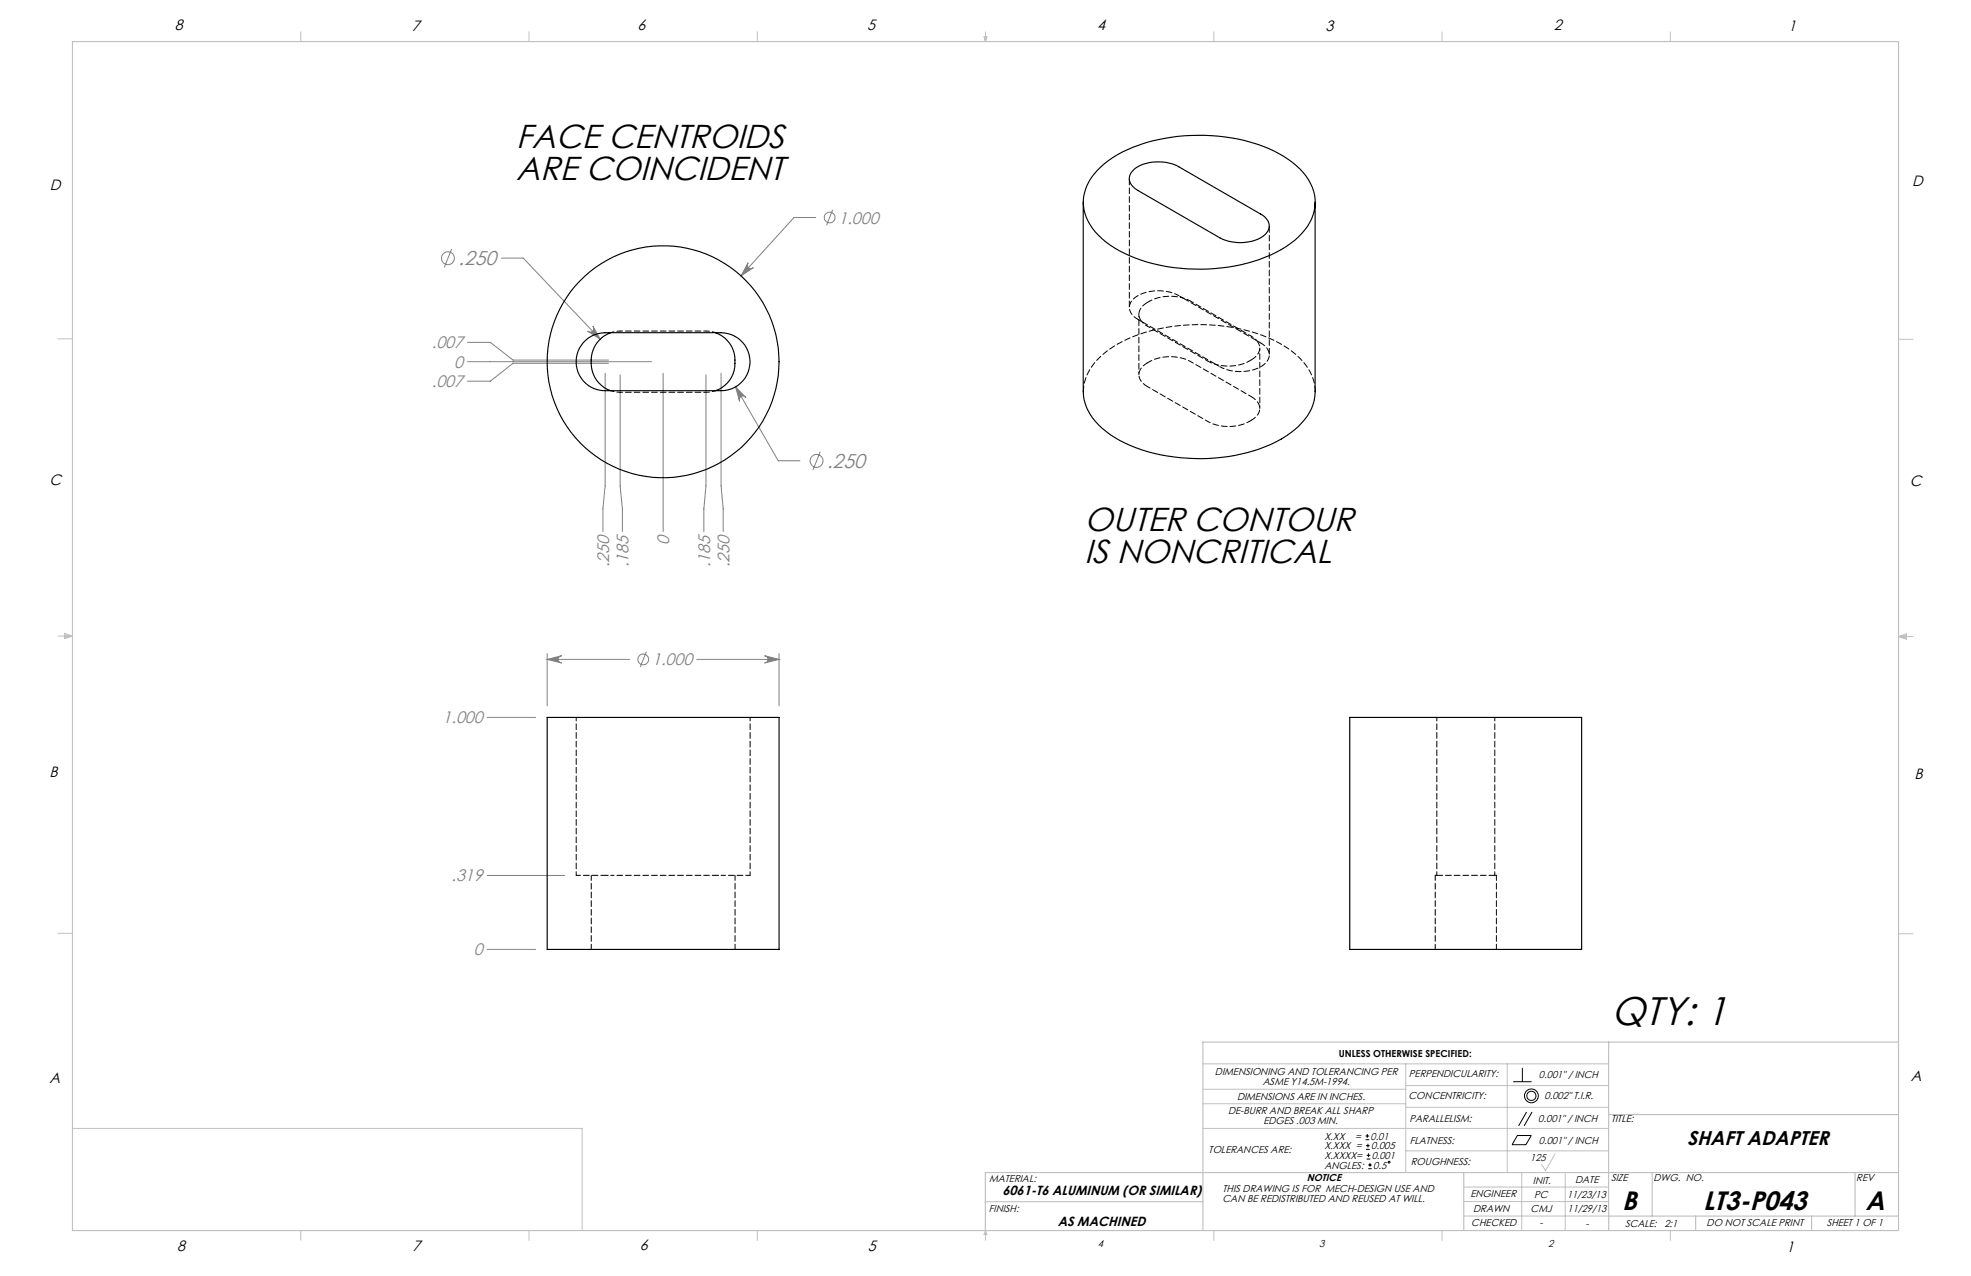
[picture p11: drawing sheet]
<svg xmlns="http://www.w3.org/2000/svg" width="432mm" height="279mm" viewBox="0 0 432 279" stroke-linecap="round" stroke-linejoin="round" font-family="sans-serif">
<g fill="none" stroke="#808080" stroke-width=".22">
<path d="M99 54.5l-1.7 4.1M109.9 56.5h4.7l16.9 17.8M163.9 57.5a.79 .79 0 0 0 .1 1.1 .79 .79 0 0 0 1.1 0l-2.8 1.8zM178.7 47.6h-4.7l-11.7 12.8M182.4 45.9l-1.3 3.4M102.4 79.2h40.3M102.4 75h5l5 3.8h20.9M128.7 72.5a.8 .8 0 0 0 1.1 0 .8 .8 0 0 0 .1-1.1l1.6 2.9zM133.3 79.6h-20.9l-5 3.9h-5M132.6 81.7v24.7l-.5 5v5M135.9 82.1v24.3l.4 5v5M145.3 81.7v34.7"/>
<path d="M154.7 82.1v24.3l-.5 5v5M158 81.7v24.7l.4 5v5M161.1 84.7l2.3 2.4a.8 .8 0 0 0-1.1-.3 .8 .8 0 0 0-.3 1.1zM161.1 84.7l9.4 16.2h4.8M179.7 98.9l-1.6 4M106.7 157.1h10.6M119.9 144.4l3.1-.8a.79 .79 0 0 0-.7 .8 .79 .79 0 0 0 .7 .8zM119.9 143.1v11.5M119.9 144.4h18M141.6 142.7l-1.3 3.3M152.6 144.4h18.1M167.5 143.6l3.2 .8-3.2 .8a.79 .79 0 0 0 .8-.8 .79 .79 0 0 0-.8-.8z"/>
<path d="M170.7 143.1v11.5M106.7 191.7h17M106.7 207.9h10.6"/>
<circle cx="98.1" cy="56.5" r="1.42"/>
<circle cx="181.8" cy="47.6" r="1.18"/>
<circle cx="178.9" cy="100.9" r="1.42"/>
<circle cx="140.9" cy="144.4" r="1.18"/>
</g>
<g fill="none" stroke="#000" stroke-width=".22">
<path d="M331.5 236.9h4M333.5 233.8v3.1M299.2 249.6h.8M299.2 248.7h.8M299.3 251.7h.8M299.3 250.9h.8M299.4 253.8h.8M299.4 253h.8M299.5 248.3v.8M299.7 250.4v.8M299.8 255.9h.7M299.8 255.1h.7"/>
<path d="M299.8 252.6v.8M300.1 254.7v.8M332.4 248.6h3.1l-1.2 2h-3zM334.4 243.5l-1.7 3M335.6 243.5l-1.7 3"/>
<circle cx="335.5" cy="240" r="1.51"/>
<circle cx="335.5" cy="240" r="1.01"/>
<circle cx="304.3" cy="254.5" r=".21"/>
</g>
<g fill="none" stroke="#c0c0c0" stroke-width=".22">
<path d="M65.9 6.9v2.2M115.9 6.9v2.2M165.9 6.9v2.2M215.6 8h.6l-.3 1.1zM215.7 8l.2 1.1M215.9 6.9v2.2M216 8l-.1 1.1M265.9 6.9v2.2M315.9 6.9v2.2M365.9 6.9v2.2M12.7 74.2h3.2M415.9 74.3h3.2"/>
<path d="M12.7 139.3h3.2M14.2 139.1l1.7 .2M14.2 138.7l1.7 .6-1.7 .5zM15.9 139.3l-1.7 .3M415.9 139.4h3.2M415.9 139.4l1.8-.6v1.2zM415.9 139.4l1.8 .3M417.7 139.2l-1.8 .2M12.7 204.4h3.2M415.9 204.5h3.2M263.5 232.9h88.9M263.5 238.5h44.5"/>
<path d="M308 237.7h44.4M308 232.9v23.9M330.2 232.9v23.9M15.9 247.1h111.6v22.4M263.5 247.1h88.9M263.5 241.7h44.5M308 252h44.4M308 242.5h44.4M320.7 259.9h31.7M333.4 256.8v12.7M340.7 252.7l-2.1 3.6-.9-1.3M342.9 256.8v12.7"/>
<path d="M65.9 269.5v2.1M115.9 269.5v2.1M165.9 269.5v2.1M215.9 269.5v2.1M215.9 269.5l.3 .8h-.6zM265.9 269.5v2.1M315.9 269.5v2.1M320.7 263.1h31.7M320.7 266.3h31.7M365.9 269.5v2.1"/>
</g>
<path d="M15.9 9.1h400v260.4h-400zM352.4 228.2v41.3M415.9 228.2h-152.4v41.3M320.7 256.8v12.7M352.4 244.1h63.5M361.9 256.8v9.5M406.4 256.8v9.5M415.9 256.8h-200v12.7M215.9 263.1h47.6M352.4 266.3h63.5M371.5 266.3v3.2M396.9 266.3v3.2" fill="none" stroke="#c0c0c0" stroke-width=".25"/>
<g fill="#808080">
<path d="M119.9 144.4l3.1-.8a.79 .79 0 0 0-.7 .8 .79 .79 0 0 0 .7 .8zM167.5 143.6l3.2 .8-3.2 .8a.79 .79 0 0 0 .8-.8 .79 .79 0 0 0-.8-.8zM163.9 57.5l-1.6 2.9 2.8-1.8a.79 .79 0 0 1-1.1 0 .79 .79 0 0 1-.1-1.1z"/>
<path d="M128.7 72.5l2.8 1.8-1.6-2.9a.8 .8 0 0 1-.1 1.1 .8 .8 0 0 1-1.1 0zM161.1 84.7l.9 3.2a.8 .8 0 0 1 .3-1.1 .8 .8 0 0 1 1.1 .3z"/>
</g>
<g fill="none" stroke="#000" stroke-width=".25">
<path d="M240.3 37.4a25.1 25.1 0 0 1 13.2-6.8 40.1 40.1 0 0 1 26.6 3 14.7 14.7 0 0 1 7.7 8.3 9.9 9.9 0 0 1-3.4 10 30.7 30.7 0 0 1-18.3 6.9 37.1 37.1 0 0 1-22.9-5.1 11.9 11.9 0 0 1-5.9-9.6 10.4 10.4 0 0 1 3-6.7zM248.3 37.2a9.3 9.3 0 0 1 9.9-.7l18 10.4a2.64 2.64 0 0 1 .9 4.5 9.5 9.5 0 0 1-9.9 .7l-17.9-10.4a2.79 2.79 0 0 1-1.6-3.7zM237.3 44.3v41.5a12 12 0 0 0 5.9 9.4 37.4 37.4 0 0 0 24.4 5 30.1 30.1 0 0 0 16.8-6.8 10.3 10.3 0 0 0 3.7-7.6v-41.5M127.8 75a6.4 6.4 0 0 1 4.8-2.2h25.4a6.4 6.4 0 0 1 6.3 6.4 6.4 6.4 0 0 1-6.3 6.3h-25.4a6.3 6.3 0 0 1-5.8-3.7 6.3 6.3 0 0 1 1-6.8zM133.8 72.8a6.9 6.9 0 0 0-4.3 6.4 6.9 6.9 0 0 0 4.3 6.3M156.7 72.8a6.6 6.6 0 0 1 4.3 7.6 6.3 6.3 0 0 1-4.3 5.1M119.9 157.1h50.8v50.8h-50.8zM295.7 157.1h50.8v50.8h-50.8z"/>
<circle cx="145.3" cy="79.2" r="25.4"/>
</g>
<path d="M135.9 72.5h18.8M251.4 71.4l-1.3-1M274.1 73.6l1.3 1M154.7 85.9h-18.8M154.7 191.7h-18.8" fill="none" stroke="#000" stroke-width=".22" stroke-dasharray="1.3 .6" stroke-dashoffset=".8"/>
<path d="M251.4 84.6a2.65 2.65 0 0 1-1-4.4l1-.7M274.1 86.8a2.65 2.65 0 0 1 1 4.5l-1 .7M129.5 191.7v16.2M161 191.7v16.2M314.4 191.7v16.2M327.8 191.7v16.2" fill="none" stroke="#000" stroke-width=".22" stroke-dasharray="1.3 .6" stroke-dashoffset=".2"/>
<g fill="none" stroke="#000" stroke-width=".22" stroke-dasharray="1.3 .6" stroke-dashoffset=".5">
<path d="M133.8 72.8l2.1-.3M154.7 72.5l2.1 .3M249.3 69.9l.8 .5M259.1 65.2l-.8-.5M266.4 79.8l.8 .5M276.2 75.1l-.8-.5M135.9 85.9l-2.1-.4M156.8 85.5l-2.1 .4M126.2 157.1v34.6M135.9 191.7h-2.1M156.8 191.7h-2.1M164.3 191.7v-34.6"/>
<path d="M314.8 191.7v-34.6M327.5 191.7v-34.6"/>
</g>
<path d="M260.8 65.9l13.3 7.7M260.8 79.2l13.3 7.6M264.7 79.1l-13.3-7.7M264.7 92.3l-13.3-7.7M132.6 191.7h1.2M156.8 191.7h1.2" fill="none" stroke="#000" stroke-width=".22" stroke-dasharray="1.3 .6" stroke-dashoffset=".6"/>
<path d="M258.3 64.7a9.5 9.5 0 0 0-10 .7 2.51 2.51 0 0 0 .5 4.2l.5 .3M267.2 80.3a9.5 9.5 0 0 0 10-.7 2.51 2.51 0 0 0-.5-4.2l-.5-.3M126.2 191.7h6.4M158 191.7h6.3" fill="none" stroke="#000" stroke-width=".22" stroke-dasharray="1.3 .6" stroke-dashoffset=".3"/>
<path d="M250.1 70.4a2.48 2.48 0 0 1 .7-3.8l.6-.4M251.4 66.2l.5-.3M251.4 79.5l.5-.3M274.1 78.8l-.5 .3M275.4 74.6a2.48 2.48 0 0 1-.8 3.9l-.5 .3M237.3 85.7a11.5 11.5 0 0 1 5.5-9 35.7 35.7 0 0 1 22.6-5.5 32.7 32.7 0 0 1 17.8 5.8 11.4 11.4 0 0 1 4.9 8.7M274.1 92l-.5 .3M314.8 191.7h12.7M314.8 191.7h-.4M327.8 191.7h-.3" fill="none" stroke="#000" stroke-width=".22" stroke-dasharray="1.3 .6"/>
<path d="M247.4 39.1v28.2M250.1 70.4l16.3 9.4M275.4 74.6l-16.3-9.4M278.1 77.7v-28.3" fill="none" stroke="#000" stroke-width=".22" stroke-dasharray="1.3 .6" stroke-dashoffset="-.2"/>
<path d="M249.5 68.8v13.3M251.9 65.9a10 10 0 0 1 7.2-.7M251.9 79.2a9.9 9.9 0 0 1 8.9 0M273.6 79.1a10 10 0 0 1-7.2 .7M273.6 92.3a9.9 9.9 0 0 1-8.9 0M276 89.4v-13.2" fill="none" stroke="#000" stroke-width=".22" stroke-dasharray="1.3 .6" stroke-dashoffset=".7"/>
<path d="M259.1 65.2l1.7 .7M266.4 79.8l-1.7-.7" fill="none" stroke="#000" stroke-width=".22" stroke-dasharray="1.3 .6" stroke-dashoffset=".9"/>
<text font-size="8.8" x="352.9" y="224.5">QTY: 1</text>
<g font-size="7.3">
<text x="113.1" y="32.5">FACE CENTROIDS</text>
<text x="113.1" y="39.5">ARE COINCIDENT</text>
<text x="237.6" y="116.3">OUTER CONTOUR</text>
<text x="237.6" y="123.3">IS NONCRITICAL</text>
</g>
<g font-size="5.8">
<text x="355.4" y="264.9">B</text>
<text x="373.1" y="264.9">LT3-P043</text>
<text x="408.7" y="265">A</text>
</g>
<g font-size="4.4" fill="#808080">
<text x="100.5" y="58.1">.250</text>
<text x="181.2" y="102.5">.250</text>
</g>
<text font-size="4.4" x="369.6" y="250.7">SHAFT ADAPTER</text>
<g font-size="3.7" fill="#808080">
<text x="183.7" y="48.9">1.000</text>
<text x="94.6" y="76.3">.007</text>
<text x="99.5" y="80.5">0</text>
<text x="94.6" y="84.8">.007</text>
<text x="146.6" y="119.3" transform="rotate(-90 146.6 119.3)">0</text>
<text x="133.4" y="124.2" transform="rotate(-90 133.4 124.2)">.250</text>
<text x="137.7" y="124.2" transform="rotate(-90 137.7 124.2)">.185</text>
<text x="155.5" y="124.2" transform="rotate(-90 155.5 124.2)">.185</text>
<text x="159.8" y="124.2" transform="rotate(-90 159.8 124.2)">.250</text>
<text x="142.9" y="145.7">1.000</text>
<text x="97" y="158.4">1.000</text>
<text x="98.9" y="193">.319</text>
<text x="103.8" y="209.2">0</text>
</g>
<g font-size="3.3">
<text x="38.3" y="6.7">8</text>
<text x="90.2" y="6.7">7</text>
<text x="139.7" y="6.5">6</text>
<text x="190" y="6.5">5</text>
<text x="240.4" y="6.6">4</text>
<text x="290.4" y="6.7">3</text>
<text x="340.4" y="6.5">2</text>
<text x="391.9" y="6.7">1</text>
<text x="10.9" y="41.6">D</text>
<text x="418.9" y="40.7">D</text>
<text x="10.9" y="106.3">C</text>
<text x="418.4" y="106.4">C</text>
<text x="10.8" y="170.2">B</text>
<text x="419.4" y="170.6">B</text>
<text x="10.8" y="237.2">A</text>
<text x="418.6" y="236.8">A</text>
<text x="38.8" y="273.8">8</text>
<text x="90.4" y="273.8">7</text>
<text x="140.2" y="273.8">6</text>
<text x="190.1" y="273.9">5</text>
<text x="391.4" y="274.1">1</text>
</g>
<g font-size="2.9">
<text x="219.6" y="261.6">6061-T6 ALUMINUM (OR SIMILAR)</text>
<text x="231.7" y="268.4">AS MACHINED</text>
</g>
<g font-size="2.2">
<text x="266.2" y="235.4">DIMENSIONING AND TOLERANCING PER</text>
<text x="276.6" y="237.5">ASME Y14.5M-1994.</text>
<text x="308.7" y="235.9">PERPENDICULARITY:</text>
<text x="337.2" y="236.1">0.001&quot; / INCH</text>
<text x="269" y="244">DE-BURR AND BREAK ALL SHARP</text>
<text x="271" y="240.8">DIMENSIONS ARE IN INCHES.</text>
<text x="308.6" y="240.7">CONCENTRICITY:</text>
<text x="308.8" y="245.6">PARALLELISM:</text>
<text x="337" y="245.8">0.001&quot; / INCH</text>
<text x="338.4" y="240.7">0.002&quot; T.I.R.</text>
<text x="352.9" y="245.8">TITLE:</text>
<text x="276.8" y="246.1">EDGES .003 MIN.</text>
<text x="290.2" y="249.5">X.XX</text>
<text x="290.2" y="251.6">X.XXX =</text>
<text x="296.9" y="249.5">=</text>
<text x="300.3" y="249.5">0.01</text>
<text x="300.4" y="251.6">0.005</text>
<text x="308.9" y="250.4">FLATNESS:</text>
<text x="337.1" y="250.4">0.001&quot; / INCH</text>
<text x="264.8" y="252.5">TOLERANCES ARE:</text>
<text x="290.2" y="255.9">ANGLES:</text>
<text x="290.2" y="253.7">X.XXXX=</text>
<text x="300.5" y="253.7">0.001</text>
<text x="300.8" y="255.9">0.5</text>
<text x="309.1" y="255">ROUGHNESS:</text>
<text x="335.2" y="254.3">125</text>
<text x="216.7" y="258.9">MATERIAL:</text>
<text x="267.8" y="261">THIS DRAWING IS FOR MECH-DESIGN USE AND</text>
<text x="267.8" y="263.1">CAN BE REDISTRIBUTED AND REUSED AT WILL.</text>
<text x="286.3" y="258.6">NOTICE</text>
<text x="322.2" y="262.2">ENGINEER</text>
<text x="335.8" y="259.2">INIT.</text>
<text x="336.1" y="262.2">PC</text>
<text x="343.3" y="262.4">11/23/13</text>
<text x="345.1" y="259.1">DATE</text>
<text x="352.9" y="258.6">SIZE</text>
<text x="362.2" y="258.6">DWG. NO.</text>
<text x="406.7" y="258.6">REV</text>
<text x="216.7" y="265.3">FINISH:</text>
<text x="322.3" y="268.5">CHECKED</text>
<text x="322.7" y="265.5">DRAWN</text>
<text x="335.3" y="265.3">CMJ</text>
<text x="337.3" y="268.5">-</text>
<text x="343.4" y="265.3">11/29/13</text>
<text x="347.3" y="268.6">-</text>
<text x="356" y="268.6">SCALE:</text>
<text x="364.6" y="268.6">2:1</text>
<text x="373.9" y="268.4">DO NOT SCALE PRINT</text>
<text x="400.2" y="268.4">SHEET 1 OF 1</text>
<text x="240.5" y="273">4</text>
<text x="289" y="273">3</text>
<text x="339.1" y="273">2</text>
</g>
<text font-size="2.1" x="293.3" y="231.4">UNLESS OTHERWISE SPECIFIED:</text>
</svg>
